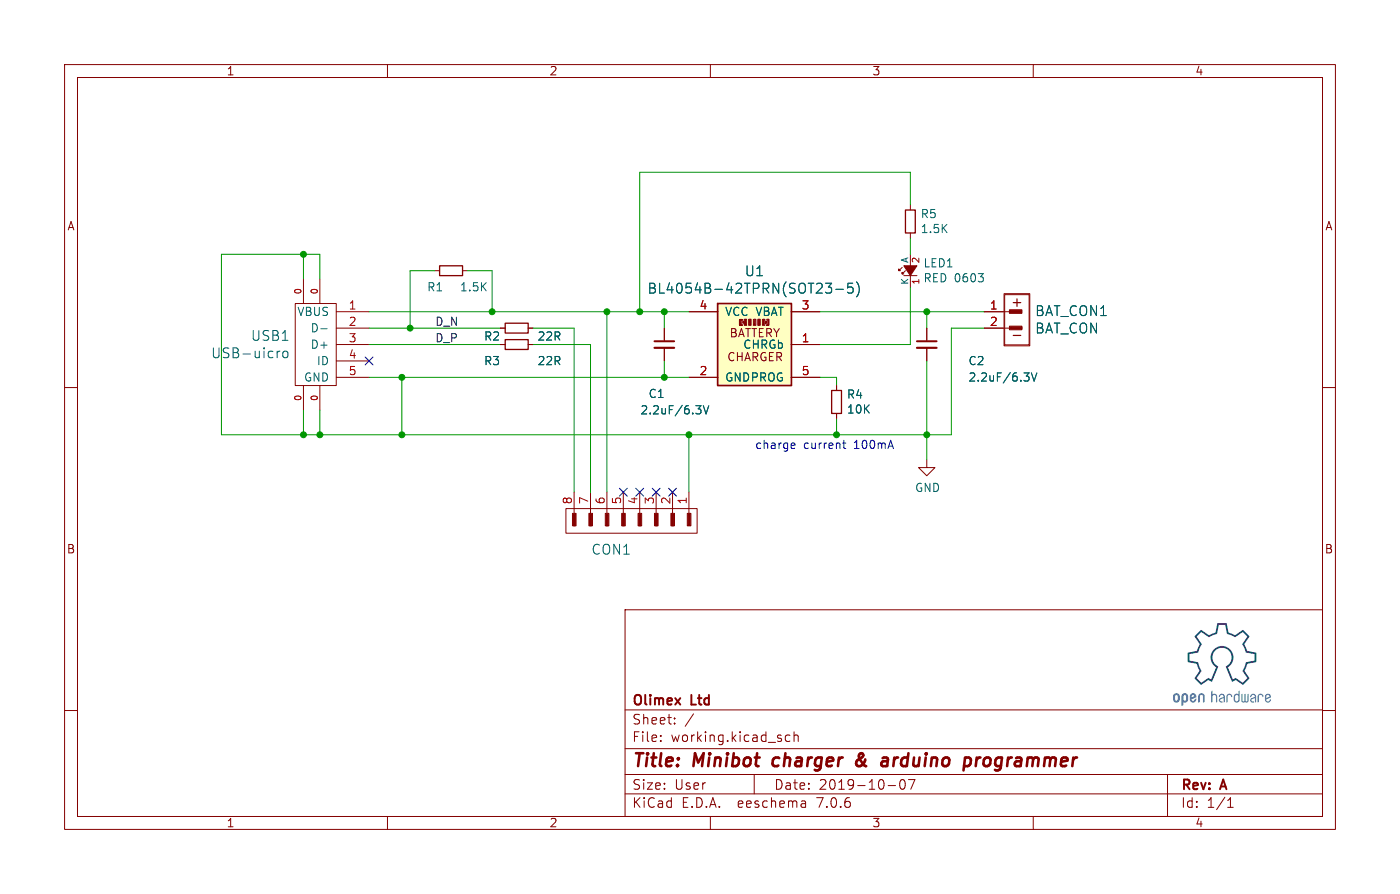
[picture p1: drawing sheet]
(kicad_sch (version 20230121) (generator eeschema)

 (paper "User" 216.789 138.405)

 (title_block
  (title "Minibot charger & arduino programmer")
  (date "2019-10-07")
  (rev "A")
  (company "Olimex Ltd"))

 (lib_symbols
  (symbol "MiniBot_charger_RevA:BAT_CON" (pin_names (offset 1.016)) (in_bom yes) (on_board yes)
   (property "Reference" "BAT_CON" (at 0.635 5.08 0) (effects (font (size 1.524 1.524))))
   (property "Value" "BAT_CON" (at 0 -5.334 0) (effects (font (size 1.524 1.524))))
   (property "Footprint" "" (at 0 0 0) (effects (font (size 1.524 1.524))))
   (property "Datasheet" "" (at 0 0 0) (effects (font (size 1.524 1.524))))
   (symbol "BAT_CON_0_0"
    (rectangle (start -2.0066 4.064) (end 1.9812 -4.0132) (stroke (width 0) (type solid)) (fill (type none)))
    (rectangle (start -1.905 3.9116) (end 1.8796 -3.8608) (stroke (width 0) (type solid)) (fill (type none)))
    (rectangle (start -1.1684 -0.9652) (end 0.762 -1.524) (stroke (width 0) (type solid)) (fill (type none)))
    (rectangle (start -1.1684 1.5748) (end 0.762 1.016) (stroke (width 0) (type solid)) (fill (type none)))
    (rectangle (start -1.0414 1.3716) (end 0.635 1.1684) (stroke (width 0) (type solid)) (fill (type none)))
    (rectangle (start -0.9398 -1.143) (end 0.7366 -1.3462) (stroke (width 0) (type solid)) (fill (type none)))
    (polyline (pts (xy -1.905 -1.27) (xy -1.143 -1.27)) (stroke (width 0) (type solid)) (fill (type none)))
    (polyline (pts (xy -1.905 1.27) (xy -1.143 1.27)) (stroke (width 0) (type solid)) (fill (type none)))
    (rectangle (start 0.6858 1.2446) (end -0.9652 1.3462) (stroke (width 0) (type solid)) (fill (type none)))
    (rectangle (start 0.7112 -1.3208) (end -0.9398 -1.2192) (stroke (width 0) (type solid)) (fill (type none)))
    (rectangle (start 0.7112 1.1176) (end -1.0668 1.4732) (stroke (width 0) (type solid)) (fill (type none)))
    (rectangle (start 0.7366 -1.4224) (end -1.0414 -1.0668) (stroke (width 0) (type solid)) (fill (type none)))
    (text "+" (at 0 2.794 0) (effects (font (size 1.524 1.524))))
    (text "-" (at 0 -2.286 0) (effects (font (size 1.524 1.524)))))
   (symbol "BAT_CON_1_1"
    (pin passive line (at -5.08 1.27 0) (length 2.9972) (name "~" (effects (font (size 1.27 1.27)))) (number "1" (effects (font (size 1.27 1.27)))))
    (pin passive line (at -5.08 -1.27 0) (length 2.9972) (name "~" (effects (font (size 1.27 1.27)))) (number "2" (effects (font (size 1.27 1.27)))))))
  (symbol "MiniBot_charger_RevA:BL4054B-42TPRN(SOT23-5)" (pin_names (offset 1.016)) (in_bom yes) (on_board yes)
   (property "Reference" "U" (at 0 8.89 0) (effects (font (size 1.524 1.524))))
   (property "Value" "BL4054B-42TPRN(SOT23-5)" (at 0 -8.89 0) (effects (font (size 1.524 1.524))))
   (property "Footprint" "" (at 0 0 0) (effects (font (size 1.524 1.524)) hide))
   (property "Datasheet" "" (at 0 0 0) (effects (font (size 1.524 1.524)) hide))
   (symbol "BL4054B-42TPRN(SOT23-5)_1_0"
    (rectangle (start -1.2192 2.9718) (end -1.6002 3.9116) (stroke (width 0) (type solid)) (fill (type none)))
    (rectangle (start -0.5334 2.9718) (end -0.9144 3.9116) (stroke (width 0) (type solid)) (fill (type none)))
    (polyline (pts (xy -2.3368 2.9464) (xy -1.8796 2.9464)) (stroke (width 0) (type solid)) (fill (type none)))
    (polyline (pts (xy -2.3368 2.9718) (xy -1.8796 2.9718)) (stroke (width 0) (type solid)) (fill (type none)))
    (polyline (pts (xy -2.1336 3.7846) (xy -2.159 3.0988)) (stroke (width 0) (type solid)) (fill (type none)))
    (polyline (pts (xy -2.1082 3.4036) (xy -2.1336 2.9972)) (stroke (width 0) (type solid)) (fill (type none)))
    (polyline (pts (xy -2.0828 2.9972) (xy -2.0828 3.7338)) (stroke (width 0) (type solid)) (fill (type none)))
    (polyline (pts (xy -2.0574 3.7592) (xy -1.905 3.7592)) (stroke (width 0) (type solid)) (fill (type none)))
    (polyline (pts (xy -1.9304 3.0734) (xy -2.0066 3.0734)) (stroke (width 0) (type solid)) (fill (type none)))
    (polyline (pts (xy -1.8796 2.9972) (xy -1.8796 3.0734)) (stroke (width 0) (type solid)) (fill (type none)))
    (polyline (pts (xy -1.8796 3.8862) (xy -1.8796 3.7846)) (stroke (width 0) (type solid)) (fill (type none)))
    (polyline (pts (xy -0.8636 3.8354) (xy -0.6858 3.175)) (stroke (width 0) (type solid)) (fill (type none)))
    (polyline (pts (xy -0.635 3.8354) (xy -0.635 3.0734)) (stroke (width 0) (type solid)) (fill (type none)))
    (polyline (pts (xy -0.0762 3.556) (xy 0.0254 3.0988)) (stroke (width 0) (type solid)) (fill (type none)))
    (polyline (pts (xy -0.0508 3.0988) (xy -0.0762 3.048)) (stroke (width 0) (type solid)) (fill (type none)))
    (polyline (pts (xy -0.0508 3.4798) (xy -0.0254 3.8608)) (stroke (width 0) (type solid)) (fill (type none)))
    (polyline (pts (xy 0 3.0988) (xy -0.1016 3.2512)) (stroke (width 0) (type solid)) (fill (type none)))
    (polyline (pts (xy 0.0762 3.0734) (xy 0.1016 3.81)) (stroke (width 0) (type solid)) (fill (type none)))
    (polyline (pts (xy 0.5842 3.7846) (xy 0.5842 2.9718)) (stroke (width 0) (type solid)) (fill (type none)))
    (polyline (pts (xy 1.4986 3.7338) (xy 1.4732 3.8354)) (stroke (width 0) (type solid)) (fill (type none)))
    (polyline (pts (xy 1.7018 3.4036) (xy 1.7018 3.4798)) (stroke (width 0) (type solid)) (fill (type none)))
    (polyline (pts (xy 2.032 3.048) (xy 1.8542 3.048)) (stroke (width 0) (type solid)) (fill (type none)))
    (polyline (pts (xy 2.0574 3.7846) (xy 2.0574 3.0734)) (stroke (width 0) (type solid)) (fill (type none)))
    (polyline (pts (xy 2.1082 3.7846) (xy 1.8542 3.7846)) (stroke (width 0) (type solid)) (fill (type none)))
    (polyline (pts (xy -0.6858 3.0734) (xy -0.8128 3.0988) (xy -0.762 3.7846)) (stroke (width 0) (type solid)) (fill (type none)))
    (polyline (pts (xy 1.4224 3.7846) (xy 1.397 3.8354) (xy 1.4732 3.8354)) (stroke (width 0) (type solid)) (fill (type none)))
    (polyline (pts (xy 0.7874 3.8354) (xy 0.762 3.0988) (xy 0.635 3.1242) (xy 0.6604 3.81)) (stroke (width 0) (type solid)) (fill (type none)))
    (polyline (pts (xy 1.3208 3.81) (xy 1.3208 3.0988) (xy 1.4732 3.1242) (xy 1.4478 3.7338)) (stroke (width 0) (type solid)) (fill (type none)))
    (polyline (pts (xy -1.651 3.5814) (xy -1.8288 3.5814) (xy -1.8288 3.302) (xy -1.6764 3.302) (xy -1.7272 3.5052)) (stroke (width 0) (type solid)) (fill (type none)))
    (polyline (pts (xy -1.27 3.048) (xy -1.3716 3.8354) (xy -1.4224 3.048) (xy -1.4478 3.8608) (xy -1.524 3.0988)) (stroke (width 0) (type solid)) (fill (type none)))
    (polyline (pts (xy 1.6764 3.5814) (xy 1.8542 3.5814) (xy 1.8542 3.2766) (xy 1.651 3.2766) (xy 1.7526 3.4544) (xy 1.7526 3.429)) (stroke (width 0) (type solid)) (fill (type none)))
    (polyline (pts (xy 1.8542 3.9116) (xy 2.2352 3.9116) (xy 2.2352 2.9972) (xy 1.8542 2.9972) (xy 2.1336 2.9972) (xy 2.1336 3.8608)) (stroke (width 0) (type solid)) (fill (type none)))
    (polyline (pts (xy -1.905 3.8862) (xy -2.3368 3.8862) (xy -2.3368 2.9972) (xy -2.3368 2.9464) (xy -2.032 2.9464) (xy -2.032 3.048) (xy -2.2352 3.048) (xy -2.2606 3.81) (xy -1.9304 3.81) (xy -1.9304 3.7846) (xy -1.9304 3.81)) (stroke (width 0) (type solid)) (fill (type none)))
    (rectangle (start 0.2032 2.9718) (end -0.1778 3.9116) (stroke (width 0) (type solid)) (fill (type none)))
    (rectangle (start 0.889 2.9718) (end 0.508 3.9116) (stroke (width 0) (type solid)) (fill (type none)))
    (rectangle (start 1.6002 2.9718) (end 1.2192 3.9116) (stroke (width 0) (type solid)) (fill (type none)))
    (text "BATTERY" (at 0.0508 1.778 0) (effects (font (size 1.27 1.27))))
    (text "CHARGER" (at 0.1016 -1.9304 0) (effects (font (size 1.27 1.27)))))
   (symbol "BL4054B-42TPRN(SOT23-5)_1_1"
    (polyline (pts (xy -5.715 6.35) (xy -5.715 -6.35) (xy 5.715 -6.35) (xy 5.715 6.35) (xy -5.715 6.35)) (stroke (width 0.254) (type solid)) (fill (type background)))
    (pin open_collector line (at 10.16 0 180) (length 4.4958) (name "CHRGb" (effects (font (size 1.27 1.27)))) (number "1" (effects (font (size 1.27 1.27)))))
    (pin power_in line (at -10.16 -5.08 0) (length 4.4958) (name "GND" (effects (font (size 1.27 1.27)))) (number "2" (effects (font (size 1.27 1.27)))))
    (pin output line (at 10.16 5.08 180) (length 4.4958) (name "VBAT" (effects (font (size 1.27 1.27)))) (number "3" (effects (font (size 1.27 1.27)))))
    (pin power_in line (at -10.16 5.08 0) (length 4.4958) (name "VCC" (effects (font (size 1.27 1.27)))) (number "4" (effects (font (size 1.27 1.27)))))
    (pin input line (at 10.16 -5.08 180) (length 4.4958) (name "PROG" (effects (font (size 1.27 1.27)))) (number "5" (effects (font (size 1.27 1.27)))))))
  (symbol "MiniBot_charger_RevA:CON8" (pin_names (offset 1.016)) (in_bom yes) (on_board yes)
   (property "Reference" "CON" (at -1.27 10.16 0) (effects (font (size 1.524 1.524))))
   (property "Value" "CON8" (at -1.27 -12.7 0) (effects (font (size 1.524 1.524))))
   (property "Footprint" "" (at -1.905 6.35 0) (effects (font (size 1.524 1.524))))
   (property "Datasheet" "" (at -1.905 6.35 0) (effects (font (size 1.524 1.524))))
   (symbol "CON8_0_0"
    (rectangle (start -2.6416 -10.3124) (end -0.8636 -9.9568) (stroke (width 0) (type solid)) (fill (type none)))
    (rectangle (start -2.6416 -7.7724) (end -0.8636 -7.4168) (stroke (width 0) (type solid)) (fill (type none)))
    (rectangle (start -2.6416 -5.2324) (end -0.8636 -4.8768) (stroke (width 0) (type solid)) (fill (type none)))
    (rectangle (start -2.6416 -2.6924) (end -0.8636 -2.3368) (stroke (width 0) (type solid)) (fill (type none)))
    (rectangle (start -2.6416 -0.1524) (end -0.8636 0.2032) (stroke (width 0) (type solid)) (fill (type none)))
    (rectangle (start -2.6416 2.3876) (end -0.8636 2.7432) (stroke (width 0) (type solid)) (fill (type none)))
    (rectangle (start -2.6416 4.9276) (end -0.8636 5.2832) (stroke (width 0) (type solid)) (fill (type none)))
    (rectangle (start -2.6162 -10.2108) (end -0.9652 -10.1092) (stroke (width 0) (type solid)) (fill (type none)))
    (rectangle (start -2.6162 -7.6708) (end -0.9652 -7.5692) (stroke (width 0) (type solid)) (fill (type none)))
    (rectangle (start -2.6162 -5.1308) (end -0.9652 -5.0292) (stroke (width 0) (type solid)) (fill (type none)))
    (rectangle (start -2.6162 -2.5908) (end -0.9652 -2.4892) (stroke (width 0) (type solid)) (fill (type none)))
    (rectangle (start -2.6162 -0.0508) (end -0.9652 0.0508) (stroke (width 0) (type solid)) (fill (type none)))
    (rectangle (start -2.6162 2.4892) (end -0.9652 2.5908) (stroke (width 0) (type solid)) (fill (type none)))
    (rectangle (start -2.6162 5.0292) (end -0.9652 5.1308) (stroke (width 0) (type solid)) (fill (type none)))
    (rectangle (start -2.6162 7.4676) (end -0.8382 7.8232) (stroke (width 0) (type solid)) (fill (type none)))
    (rectangle (start -2.5908 7.5946) (end -0.9398 7.6962) (stroke (width 0) (type solid)) (fill (type none)))
    (rectangle (start -0.9652 -10.033) (end -2.6416 -10.2362) (stroke (width 0) (type solid)) (fill (type none)))
    (rectangle (start -0.9652 -7.493) (end -2.6416 -7.6962) (stroke (width 0) (type solid)) (fill (type none)))
    (rectangle (start -0.9652 -4.953) (end -2.6416 -5.1562) (stroke (width 0) (type solid)) (fill (type none)))
    (rectangle (start -0.9652 -2.413) (end -2.6416 -2.6162) (stroke (width 0) (type solid)) (fill (type none)))
    (rectangle (start -0.9652 0.127) (end -2.6416 -0.0762) (stroke (width 0) (type solid)) (fill (type none)))
    (rectangle (start -0.9652 2.667) (end -2.6416 2.4638) (stroke (width 0) (type solid)) (fill (type none)))
    (rectangle (start -0.9652 5.207) (end -2.6416 5.0038) (stroke (width 0) (type solid)) (fill (type none)))
    (rectangle (start -0.8636 7.7216) (end -2.54 7.5184) (stroke (width 0) (type solid)) (fill (type none)))
    (rectangle (start -0.7366 -9.8552) (end -2.667 -10.414) (stroke (width 0) (type solid)) (fill (type none)))
    (rectangle (start -0.7366 -7.3152) (end -2.667 -7.874) (stroke (width 0) (type solid)) (fill (type none)))
    (rectangle (start -0.7366 -4.7752) (end -2.667 -5.334) (stroke (width 0) (type solid)) (fill (type none)))
    (rectangle (start -0.7366 -2.2352) (end -2.667 -2.794) (stroke (width 0) (type solid)) (fill (type none)))
    (rectangle (start -0.7366 0.3048) (end -2.667 -0.254) (stroke (width 0) (type solid)) (fill (type none)))
    (rectangle (start -0.7366 2.8448) (end -2.667 2.286) (stroke (width 0) (type solid)) (fill (type none)))
    (rectangle (start -0.7366 5.3848) (end -2.667 4.826) (stroke (width 0) (type solid)) (fill (type none)))
    (rectangle (start -0.7366 7.9248) (end -2.667 7.366) (stroke (width 0) (type solid)) (fill (type none)))
    (polyline (pts (xy 0 -10.16) (xy -0.762 -10.16)) (stroke (width 0) (type solid)) (fill (type none)))
    (polyline (pts (xy 0 -7.62) (xy -0.762 -7.62)) (stroke (width 0) (type solid)) (fill (type none)))
    (polyline (pts (xy 0 -5.08) (xy -0.762 -5.08)) (stroke (width 0) (type solid)) (fill (type none)))
    (polyline (pts (xy 0 -2.54) (xy -0.762 -2.54)) (stroke (width 0) (type solid)) (fill (type none)))
    (polyline (pts (xy 0 0) (xy -0.762 0)) (stroke (width 0) (type solid)) (fill (type none)))
    (polyline (pts (xy 0 2.54) (xy -0.762 2.54)) (stroke (width 0) (type solid)) (fill (type none)))
    (polyline (pts (xy 0 5.08) (xy -0.762 5.08)) (stroke (width 0) (type solid)) (fill (type none)))
    (polyline (pts (xy 0 7.62) (xy -0.762 7.62)) (stroke (width 0) (type solid)) (fill (type none))))
   (symbol "CON8_0_1"
    (rectangle (start -3.81 8.89) (end 0 -11.43) (stroke (width 0) (type solid)) (fill (type none))))
   (symbol "CON8_1_1"
    (pin passive line (at 2.54 7.62 180) (length 2.54) (name "~" (effects (font (size 1.27 1.27)))) (number "1" (effects (font (size 1.27 1.27)))))
    (pin passive line (at 2.54 5.08 180) (length 2.54) (name "~" (effects (font (size 1.27 1.27)))) (number "2" (effects (font (size 1.27 1.27)))))
    (pin passive line (at 2.54 2.54 180) (length 2.54) (name "~" (effects (font (size 1.27 1.27)))) (number "3" (effects (font (size 1.27 1.27)))))
    (pin passive line (at 2.54 0 180) (length 2.54) (name "~" (effects (font (size 1.27 1.27)))) (number "4" (effects (font (size 1.27 1.27)))))
    (pin passive line (at 2.54 -2.54 180) (length 2.54) (name "~" (effects (font (size 1.27 1.27)))) (number "5" (effects (font (size 1.27 1.27)))))
    (pin passive line (at 2.54 -5.08 180) (length 2.54) (name "~" (effects (font (size 1.27 1.27)))) (number "6" (effects (font (size 1.27 1.27)))))
    (pin passive line (at 2.54 -7.62 180) (length 2.54) (name "~" (effects (font (size 1.27 1.27)))) (number "7" (effects (font (size 1.27 1.27)))))
    (pin passive line (at 2.54 -10.16 180) (length 2.54) (name "~" (effects (font (size 1.27 1.27)))) (number "8" (effects (font (size 1.27 1.27)))))))
  (symbol "MiniBot_charger_RevA:C_Small" (pin_numbers hide) (pin_names (offset 0.254) hide) (in_bom yes) (on_board yes)
   (property "Reference" "C" (at 0.254 1.778 0) (effects (font (size 1.27 1.27)) (justify left)))
   (property "Value" "C_Small" (at 0.254 -2.032 0) (effects (font (size 1.27 1.27)) (justify left)))
   (property "Footprint" "" (at 0 0 0) (effects (font (size 1.524 1.524))))
   (property "Datasheet" "" (at 0 0 0) (effects (font (size 1.524 1.524))))
   (symbol "C_Small_0_1"
    (polyline (pts (xy -1.524 -0.508) (xy 1.524 -0.508)) (stroke (width 0.3302) (type solid)) (fill (type none)))
    (polyline (pts (xy -1.524 0.508) (xy 1.524 0.508)) (stroke (width 0.3048) (type solid)) (fill (type none))))
   (symbol "C_Small_1_1"
    (pin passive line (at 0 2.54 270) (length 1.905) (name "~" (effects (font (size 1.016 1.016)))) (number "1" (effects (font (size 1.016 1.016)))))
    (pin passive line (at 0 -2.54 90) (length 2.032) (name "~" (effects (font (size 1.016 1.016)))) (number "2" (effects (font (size 1.016 1.016)))))))
  (symbol "MiniBot_charger_RevA:GND" (power) (pin_names (offset 0)) (in_bom yes) (on_board yes)
   (property "Reference" "#PWR" (at 0 -6.35 0) (effects (font (size 1.27 1.27)) hide))
   (property "Value" "GND" (at 0 -3.81 0) (effects (font (size 1.27 1.27))))
   (property "Footprint" "" (at 0 0 0) (effects (font (size 1.524 1.524))))
   (property "Datasheet" "" (at 0 0 0) (effects (font (size 1.524 1.524))))
   (symbol "GND_0_1"
    (polyline (pts (xy 0 0) (xy 0 -1.27) (xy 1.27 -1.27) (xy 0 -2.54) (xy -1.27 -1.27) (xy 0 -1.27)) (stroke (width 0) (type solid)) (fill (type none))))
   (symbol "GND_1_1"
    (pin power_in line (at 0 0 270) (length 0) hide (name "GND" (effects (font (size 1.27 1.27)))) (number "1" (effects (font (size 1.27 1.27)))))))
  (symbol "MiniBot_charger_RevA:LED_Small" (pin_names (offset 0)) (in_bom yes) (on_board yes)
   (property "Reference" "LED" (at -1.905 3.175 0) (effects (font (size 1.27 1.27)) (justify left)))
   (property "Value" "LED_Small" (at -4.445 -2.54 0) (effects (font (size 1.27 1.27)) (justify left)))
   (property "Footprint" "" (at 0 0 90) (effects (font (size 1.524 1.524))))
   (property "Datasheet" "" (at 0 0 90) (effects (font (size 1.524 1.524))))
   (symbol "LED_Small_0_1"
    (polyline (pts (xy -0.762 -1.016) (xy -0.762 1.016)) (stroke (width 0) (type solid)) (fill (type none)))
    (polyline (pts (xy 0.762 -1.016) (xy -0.762 0) (xy 0.762 1.016) (xy 0.762 -1.016)) (stroke (width 0) (type solid)) (fill (type outline)))
    (polyline (pts (xy 0 0.762) (xy -0.508 1.27) (xy -0.254 1.27) (xy -0.508 1.27) (xy -0.508 1.016)) (stroke (width 0) (type solid)) (fill (type none)))
    (polyline (pts (xy 0.508 1.27) (xy 0 1.778) (xy 0.254 1.778) (xy 0 1.778) (xy 0 1.524)) (stroke (width 0) (type solid)) (fill (type none))))
   (symbol "LED_Small_1_1"
    (pin passive line (at -2.54 0 0) (length 1.778) (name "K" (effects (font (size 1.016 1.016)))) (number "1" (effects (font (size 1.016 1.016)))))
    (pin passive line (at 2.54 0 180) (length 1.778) (name "A" (effects (font (size 1.016 1.016)))) (number "2" (effects (font (size 1.016 1.016)))))))
  (symbol "MiniBot_charger_RevA:R_Small" (pin_numbers hide) (pin_names (offset 0.254) hide) (in_bom yes) (on_board yes)
   (property "Reference" "R" (at 0.762 0.508 0) (effects (font (size 1.27 1.27)) (justify left)))
   (property "Value" "R_Small" (at 0.762 -1.016 0) (effects (font (size 1.27 1.27)) (justify left)))
   (property "Footprint" "" (at 0 0 0) (effects (font (size 1.524 1.524))))
   (property "Datasheet" "" (at 0 0 0) (effects (font (size 1.524 1.524))))
   (symbol "R_Small_0_1"
    (rectangle (start -0.762 1.778) (end 0.762 -1.778) (stroke (width 0.2032) (type solid)) (fill (type none))))
   (symbol "R_Small_1_1"
    (pin passive line (at 0 2.54 270) (length 0.762) (name "~" (effects (font (size 1.016 1.016)))) (number "1" (effects (font (size 1.016 1.016)))))
    (pin passive line (at 0 -2.54 90) (length 0.762) (name "~" (effects (font (size 1.016 1.016)))) (number "2" (effects (font (size 1.016 1.016)))))))
  (symbol "MiniBot_charger_RevA:USB-MINI" (pin_names (offset 1.016)) (in_bom yes) (on_board yes)
   (property "Reference" "USB" (at -4.445 8.255 0) (effects (font (size 1.524 1.524))))
   (property "Value" "USB-MINI" (at -7.62 -8.89 0) (effects (font (size 1.524 1.524))))
   (property "Footprint" "" (at 2.54 0 0) (effects (font (size 1.524 1.524))))
   (property "Datasheet" "" (at 2.54 0 0) (effects (font (size 1.524 1.524))))
   (symbol "USB-MINI_0_1"
    (rectangle (start 3.81 6.35) (end -2.54 -6.35) (stroke (width 0) (type solid)) (fill (type none))))
   (symbol "USB-MINI_1_1"
    (pin passive line (at 0 -10.16 90) (length 3.81) (name "~" (effects (font (size 0.9906 0.9906)))) (number "0" (effects (font (size 0.9906 0.9906)))))
    (pin passive line (at 0 10.16 270) (length 3.81) (name "~" (effects (font (size 0.9906 0.9906)))) (number "0" (effects (font (size 0.9906 0.9906)))))
    (pin passive line (at 2.54 -10.16 90) (length 3.81) (name "~" (effects (font (size 0.9906 0.9906)))) (number "0" (effects (font (size 0.9906 0.9906)))))
    (pin passive line (at 2.54 10.16 270) (length 3.81) (name "~" (effects (font (size 0.9906 0.9906)))) (number "0" (effects (font (size 0.9906 0.9906)))))
    (pin input line (at -7.62 5.08 0) (length 5.08) (name "VBUS" (effects (font (size 1.27 1.27)))) (number "1" (effects (font (size 1.27 1.27)))))
    (pin bidirectional line (at -7.62 2.54 0) (length 5.08) (name "D-" (effects (font (size 1.27 1.27)))) (number "2" (effects (font (size 1.27 1.27)))))
    (pin bidirectional line (at -7.62 0 0) (length 5.08) (name "D+" (effects (font (size 1.27 1.27)))) (number "3" (effects (font (size 1.27 1.27)))))
    (pin input line (at -7.62 -2.54 0) (length 5.08) (name "ID" (effects (font (size 1.27 1.27)))) (number "4" (effects (font (size 1.27 1.27)))))
    (pin power_in line (at -7.62 -5.08 0) (length 5.08) (name "GND" (effects (font (size 1.27 1.27)))) (number "5" (effects (font (size 1.27 1.27))))))))

 (junction (at 102.87 48.26) (diameter 0) (color 0 0 0 0))
 (junction (at 129.54 67.31) (diameter 0) (color 0 0 0 0))
 (junction (at 76.2 48.26) (diameter 0) (color 0 0 0 0))
 (junction (at 62.23 67.31) (diameter 0) (color 0 0 0 0))
 (junction (at 143.51 48.26) (diameter 0) (color 0 0 0 0))
 (junction (at 106.68 67.31) (diameter 0) (color 0 0 0 0))
 (junction (at 93.98 48.26) (diameter 0) (color 0 0 0 0))
 (junction (at 49.53 67.31) (diameter 0) (color 0 0 0 0))
 (junction (at 99.06 48.26) (diameter 0) (color 0 0 0 0))
 (junction (at 102.87 58.42) (diameter 0) (color 0 0 0 0))
 (junction (at 143.51 67.31) (diameter 0) (color 0 0 0 0))
 (junction (at 63.5 50.8) (diameter 0) (color 0 0 0 0))
 (junction (at 46.99 39.37) (diameter 0) (color 0 0 0 0))
 (junction (at 62.23 58.42) (diameter 0) (color 0 0 0 0))
 (junction (at 46.99 67.31) (diameter 0) (color 0 0 0 0))

 (no_connect (at 101.6 76.2))
 (no_connect (at 57.15 55.88))
 (no_connect (at 104.14 76.2))
 (no_connect (at 99.06 76.2))
 (no_connect (at 96.52 76.2))

 (wire (pts (xy 102.87 48.26) (xy 106.68 48.26)) (stroke (width 0) (type default)))
 (wire (pts (xy 143.51 55.88) (xy 143.51 67.31)) (stroke (width 0) (type default)))
 (wire (pts (xy 99.06 48.26) (xy 102.87 48.26)) (stroke (width 0) (type default)))
 (wire (pts (xy 34.29 39.37) (xy 46.99 39.37)) (stroke (width 0) (type default)))
 (wire (pts (xy 152.4 50.8) (xy 147.32 50.8)) (stroke (width 0) (type default)))
 (wire (pts (xy 140.97 26.67) (xy 140.97 31.75)) (stroke (width 0) (type default)))
 (wire (pts (xy 57.15 58.42) (xy 62.23 58.42)) (stroke (width 0) (type default)))
 (wire (pts (xy 49.53 39.37) (xy 49.53 43.18)) (stroke (width 0) (type default)))
 (wire (pts (xy 57.15 48.26) (xy 76.2 48.26)) (stroke (width 0) (type default)))
 (wire (pts (xy 62.23 58.42) (xy 62.23 67.31)) (stroke (width 0) (type default)))
 (wire (pts (xy 67.31 41.91) (xy 63.5 41.91)) (stroke (width 0) (type default)))
 (wire (pts (xy 49.53 63.5) (xy 49.53 67.31)) (stroke (width 0) (type default)))
 (wire (pts (xy 62.23 67.31) (xy 49.53 67.31)) (stroke (width 0) (type default)))
 (wire (pts (xy 72.39 41.91) (xy 76.2 41.91)) (stroke (width 0) (type default)))
 (wire (pts (xy 63.5 50.8) (xy 57.15 50.8)) (stroke (width 0) (type default)))
 (wire (pts (xy 46.99 39.37) (xy 46.99 43.18)) (stroke (width 0) (type default)))
 (wire (pts (xy 127 48.26) (xy 143.51 48.26)) (stroke (width 0) (type default)))
 (wire (pts (xy 140.97 36.83) (xy 140.97 39.37)) (stroke (width 0) (type default)))
 (wire (pts (xy 49.53 67.31) (xy 46.99 67.31)) (stroke (width 0) (type default)))
 (wire (pts (xy 76.2 48.26) (xy 93.98 48.26)) (stroke (width 0) (type default)))
 (wire (pts (xy 46.99 39.37) (xy 49.53 39.37)) (stroke (width 0) (type default)))
 (wire (pts (xy 62.23 58.42) (xy 102.87 58.42)) (stroke (width 0) (type default)))
 (wire (pts (xy 143.51 67.31) (xy 129.54 67.31)) (stroke (width 0) (type default)))
 (wire (pts (xy 129.54 64.77) (xy 129.54 67.31)) (stroke (width 0) (type default)))
 (wire (pts (xy 46.99 63.5) (xy 46.99 67.31)) (stroke (width 0) (type default)))
 (wire (pts (xy 57.15 53.34) (xy 77.47 53.34)) (stroke (width 0) (type default)))
 (wire (pts (xy 34.29 67.31) (xy 34.29 39.37)) (stroke (width 0) (type default)))
 (wire (pts (xy 102.87 55.88) (xy 102.87 58.42)) (stroke (width 0) (type default)))
 (wire (pts (xy 46.99 67.31) (xy 34.29 67.31)) (stroke (width 0) (type default)))
 (wire (pts (xy 106.68 76.2) (xy 106.68 67.31)) (stroke (width 0) (type default)))
 (wire (pts (xy 93.98 76.2) (xy 93.98 48.26)) (stroke (width 0) (type default)))
 (wire (pts (xy 143.51 50.8) (xy 143.51 48.26)) (stroke (width 0) (type default)))
 (wire (pts (xy 93.98 48.26) (xy 99.06 48.26)) (stroke (width 0) (type default)))
 (wire (pts (xy 77.47 50.8) (xy 63.5 50.8)) (stroke (width 0) (type default)))
 (wire (pts (xy 82.55 50.8) (xy 88.9 50.8)) (stroke (width 0) (type default)))
 (wire (pts (xy 91.44 53.34) (xy 91.44 76.2)) (stroke (width 0) (type default)))
 (wire (pts (xy 91.44 53.34) (xy 82.55 53.34)) (stroke (width 0) (type default)))
 (wire (pts (xy 63.5 41.91) (xy 63.5 50.8)) (stroke (width 0) (type default)))
 (wire (pts (xy 88.9 50.8) (xy 88.9 76.2)) (stroke (width 0) (type default)))
 (wire (pts (xy 140.97 44.45) (xy 140.97 53.34)) (stroke (width 0) (type default)))
 (wire (pts (xy 76.2 41.91) (xy 76.2 48.26)) (stroke (width 0) (type default)))
 (wire (pts (xy 143.51 48.26) (xy 152.4 48.26)) (stroke (width 0) (type default)))
 (wire (pts (xy 127 58.42) (xy 129.54 58.42)) (stroke (width 0) (type default)))
 (wire (pts (xy 143.51 71.12) (xy 143.51 67.31)) (stroke (width 0) (type default)))
 (wire (pts (xy 106.68 67.31) (xy 129.54 67.31)) (stroke (width 0) (type default)))
 (wire (pts (xy 147.32 50.8) (xy 147.32 67.31)) (stroke (width 0) (type default)))
 (wire (pts (xy 102.87 50.8) (xy 102.87 48.26)) (stroke (width 0) (type default)))
 (wire (pts (xy 99.06 26.67) (xy 140.97 26.67)) (stroke (width 0) (type default)))
 (wire (pts (xy 140.97 53.34) (xy 127 53.34)) (stroke (width 0) (type default)))
 (wire (pts (xy 62.23 67.31) (xy 106.68 67.31)) (stroke (width 0) (type default)))
 (wire (pts (xy 129.54 58.42) (xy 129.54 59.69)) (stroke (width 0) (type default)))
 (wire (pts (xy 99.06 48.26) (xy 99.06 26.67)) (stroke (width 0) (type default)))
 (wire (pts (xy 102.87 58.42) (xy 106.68 58.42)) (stroke (width 0) (type default)))
 (wire (pts (xy 147.32 67.31) (xy 143.51 67.31)) (stroke (width 0) (type default)))

 (image (at 189.23 102.87) (scale 0.394758)
  (data))

 (text "charge current 100mA" (at 116.84 69.85 0) (effects (font (size 1.27 1.27)) (justify left bottom)))

 (label "D_N" (at 67.31 50.8 0) (effects (font (size 1.27 1.27)) (justify left bottom)))
 (label "D_P" (at 67.31 53.34 0) (effects (font (size 1.27 1.27)) (justify left bottom)))

 (symbol (lib_id "MiniBot_charger_RevA:USB-MINI") (at 49.53 53.34 0) (mirror y) (unit 1) (in_bom yes) (on_board yes) (dnp no)
  (property "Reference" "USB1" (at 45.0088 51.9938 0) (effects (font (size 1.524 1.524)) (justify left)))
  (property "Value" "USB-uicro" (at 45.0088 54.6862 0) (effects (font (size 1.524 1.524)) (justify left)))
  (property "Footprint" "OLIMEX_Connectors-FP:USB-MICRO_MISB-SWMM-5B_LF" (at 46.99 53.34 0) (effects (font (size 1.524 1.524)) hide))
  (property "Datasheet" "" (at 46.99 53.34 0) (effects (font (size 1.524 1.524)))) (pin "0") (pin "0") (pin "0") (pin "0") (pin "1") (pin "2") (pin "3") (pin "4") (pin "5"))

 (symbol (lib_id "MiniBot_charger_RevA:R_Small") (at 80.01 53.34 270) (unit 1) (in_bom yes) (on_board yes) (dnp no)
  (property "Reference" "R3" (at 76.2 55.88 90) (effects (font (size 1.27 1.27))))
  (property "Value" "22R" (at 85.09 55.88 90) (effects (font (size 1.27 1.27))))
  (property "Footprint" "OLIMEX_RLC-FP:R_0603_5MIL_DWS" (at 80.01 53.34 0) (effects (font (size 1.524 1.524)) hide))
  (property "Datasheet" "" (at 80.01 53.34 0) (effects (font (size 1.524 1.524)))) (pin "1") (pin "2"))

 (symbol (lib_id "MiniBot_charger_RevA:R_Small") (at 80.01 50.8 270) (unit 1) (in_bom yes) (on_board yes) (dnp no)
  (property "Reference" "R2" (at 76.2 52.07 90) (effects (font (size 1.27 1.27))))
  (property "Value" "22R" (at 85.09 52.07 90) (effects (font (size 1.27 1.27))))
  (property "Footprint" "OLIMEX_RLC-FP:R_0603_5MIL_DWS" (at 80.01 50.8 0) (effects (font (size 1.524 1.524)) hide))
  (property "Datasheet" "" (at 80.01 50.8 0) (effects (font (size 1.524 1.524)))) (pin "1") (pin "2"))

 (symbol (lib_id "MiniBot_charger_RevA:BL4054B-42TPRN(SOT23-5)") (at 116.84 53.34 0) (unit 1) (in_bom yes) (on_board yes) (dnp no)
  (property "Reference" "U1" (at 116.84 41.9862 0) (effects (font (size 1.524 1.524))))
  (property "Value" "BL4054B-42TPRN(SOT23-5)" (at 116.84 44.6786 0) (effects (font (size 1.524 1.524))))
  (property "Footprint" "OLIMEX_IC-FP:SOT-23-5" (at 116.84 53.34 0) (effects (font (size 1.524 1.524)) hide))
  (property "Datasheet" "" (at 116.84 53.34 0) (effects (font (size 1.524 1.524)) hide)) (pin "1") (pin "2") (pin "3") (pin "4") (pin "5"))

 (symbol (lib_id "MiniBot_charger_RevA:R_Small") (at 129.54 62.23 0) (unit 1) (in_bom yes) (on_board yes) (dnp no)
  (property "Reference" "R4" (at 131.0386 61.0616 0) (effects (font (size 1.27 1.27)) (justify left)))
  (property "Value" "10K" (at 131.0386 63.373 0) (effects (font (size 1.27 1.27)) (justify left)))
  (property "Footprint" "OLIMEX_RLC-FP:R_0603_5MIL_DWS" (at 129.54 62.23 0) (effects (font (size 1.524 1.524)) hide))
  (property "Datasheet" "" (at 129.54 62.23 0) (effects (font (size 1.524 1.524)))) (pin "1") (pin "2"))

 (symbol (lib_id "MiniBot_charger_RevA:R_Small") (at 69.85 41.91 270) (unit 1) (in_bom yes) (on_board yes) (dnp no)
  (property "Reference" "R1" (at 66.04 44.45 90) (effects (font (size 1.27 1.27)) (justify left)))
  (property "Value" "1.5K" (at 71.12 44.45 90) (effects (font (size 1.27 1.27)) (justify left)))
  (property "Footprint" "OLIMEX_RLC-FP:R_0603_5MIL_DWS" (at 69.85 41.91 0) (effects (font (size 1.524 1.524)) hide))
  (property "Datasheet" "" (at 69.85 41.91 0) (effects (font (size 1.524 1.524)))) (pin "1") (pin "2"))

 (symbol (lib_id "MiniBot_charger_RevA:CON8") (at 99.06 78.74 270) (mirror x) (unit 1) (in_bom yes) (on_board yes) (dnp no)
  (property "Reference" "CON1" (at 91.44 85.09 90) (effects (font (size 1.524 1.524)) (justify left)))
  (property "Value" "CON8" (at 103.8352 80.5434 90) (effects (font (size 1.524 1.524)) (justify left) hide))
  (property "Footprint" "OLIMEX_Connectors-FP:SIP8_SMD" (at 100.33 80.645 0) (effects (font (size 1.524 1.524)) hide))
  (property "Datasheet" "" (at 100.33 80.645 0) (effects (font (size 1.524 1.524)))) (pin "1") (pin "2") (pin "3") (pin "4") (pin "5") (pin "6") (pin "7") (pin "8"))

 (symbol (lib_id "MiniBot_charger_RevA:BAT_CON") (at 157.48 49.53 0) (unit 1) (in_bom yes) (on_board yes) (dnp no)
  (property "Reference" "BAT_CON1" (at 160.147 48.1584 0) (effects (font (size 1.524 1.524)) (justify left)))
  (property "Value" "BAT_CON" (at 160.147 50.8508 0) (effects (font (size 1.524 1.524)) (justify left)))
  (property "Footprint" "OLIMEX_Connectors-FP:LIPO_BAT_VERTICAL_DW02S" (at 157.48 49.53 0) (effects (font (size 1.524 1.524)) hide))
  (property "Datasheet" "" (at 157.48 49.53 0) (effects (font (size 1.524 1.524)))) (pin "1") (pin "2"))

 (symbol (lib_id "MiniBot_charger_RevA:R_Small") (at 140.97 34.29 0) (unit 1) (in_bom yes) (on_board yes) (dnp no)
  (property "Reference" "R5" (at 142.4686 33.1216 0) (effects (font (size 1.27 1.27)) (justify left)))
  (property "Value" "1.5K" (at 142.4686 35.433 0) (effects (font (size 1.27 1.27)) (justify left)))
  (property "Footprint" "OLIMEX_RLC-FP:R_0603_5MIL_DWS" (at 140.97 34.29 0) (effects (font (size 1.524 1.524)) hide))
  (property "Datasheet" "" (at 140.97 34.29 0) (effects (font (size 1.524 1.524)))) (pin "1") (pin "2"))

 (symbol (lib_id "MiniBot_charger_RevA:LED_Small") (at 140.97 41.91 90) (unit 1) (in_bom yes) (on_board yes) (dnp no)
  (property "Reference" "LED1" (at 142.9004 40.7416 90) (effects (font (size 1.27 1.27)) (justify right)))
  (property "Value" "RED 0603" (at 142.9004 43.053 90) (effects (font (size 1.27 1.27)) (justify right)))
  (property "Footprint" "OLIMEX_LEDs-FP:LED_0603_KA" (at 140.97 41.91 90) (effects (font (size 1.524 1.524)) hide))
  (property "Datasheet" "" (at 140.97 41.91 90) (effects (font (size 1.524 1.524)))) (pin "1") (pin "2"))

 (symbol (lib_id "MiniBot_charger_RevA:C_Small") (at 102.87 53.34 0) (unit 1) (in_bom yes) (on_board yes) (dnp no)
  (property "Reference" "C1" (at 100.33 60.96 0) (effects (font (size 1.27 1.27)) (justify left)))
  (property "Value" "2.2uF/6.3V" (at 99.06 63.5 0) (effects (font (size 1.27 1.27)) (justify left)))
  (property "Footprint" "OLIMEX_RLC-FP:C_0603_5MIL_DWS" (at 102.87 53.34 0) (effects (font (size 1.524 1.524)) hide))
  (property "Datasheet" "" (at 102.87 53.34 0) (effects (font (size 1.524 1.524)))) (pin "1") (pin "2"))

 (symbol (lib_id "MiniBot_charger_RevA:C_Small") (at 143.51 53.34 0) (unit 1) (in_bom yes) (on_board yes) (dnp no)
  (property "Reference" "C2" (at 149.86 55.88 0) (effects (font (size 1.27 1.27)) (justify left)))
  (property "Value" "2.2uF/6.3V" (at 149.86 58.42 0) (effects (font (size 1.27 1.27)) (justify left)))
  (property "Footprint" "OLIMEX_RLC-FP:C_0603_5MIL_DWS" (at 143.51 53.34 0) (effects (font (size 1.524 1.524)) hide))
  (property "Datasheet" "" (at 143.51 53.34 0) (effects (font (size 1.524 1.524)))) (pin "1") (pin "2"))

 (symbol (lib_id "MiniBot_charger_RevA:GND") (at 143.51 71.12 0) (unit 1) (in_bom yes) (on_board yes) (dnp no)
  (property "Reference" "#PWR?" (at 143.51 77.47 0) (effects (font (size 1.27 1.27)) hide))
  (property "Value" "GND" (at 143.637 75.5142 0) (effects (font (size 1.27 1.27))))
  (property "Footprint" "" (at 143.51 71.12 0) (effects (font (size 1.524 1.524))))
  (property "Datasheet" "" (at 143.51 71.12 0) (effects (font (size 1.524 1.524)))) (pin "1"))

 (sheet_instances (path "" (page "1"))))
